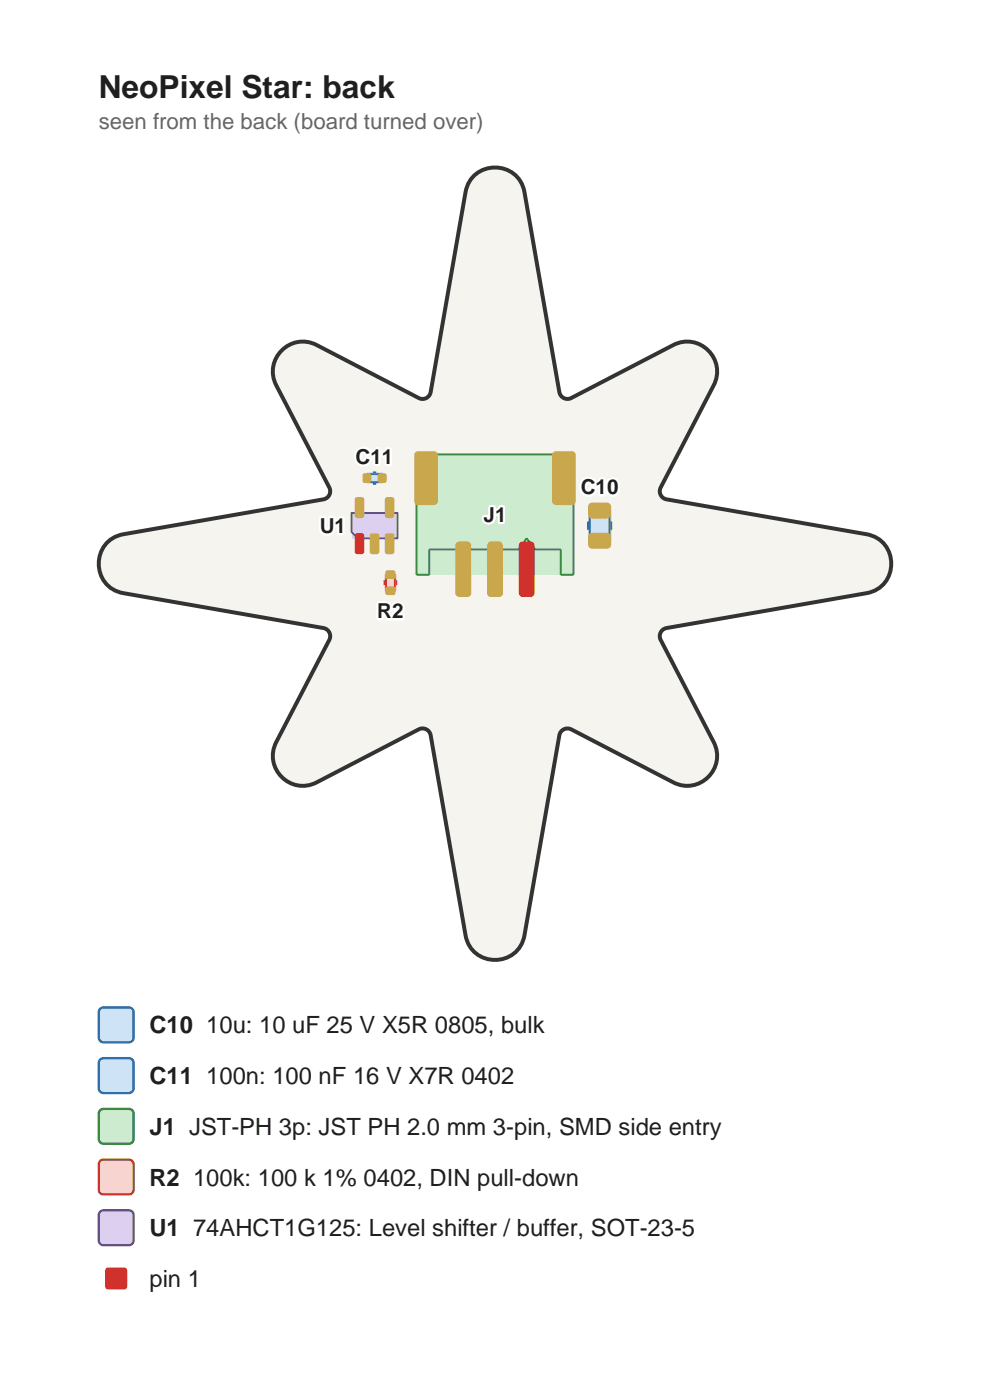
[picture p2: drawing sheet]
<svg xmlns="http://www.w3.org/2000/svg" width="210mm" height="297mm" viewBox="0 0 210 297" stroke-linecap="round" stroke-linejoin="round" font-family="sans-serif">
<path d="M59.8 74.3a6.2 6.2 0 0 1 7.4-1.1l21.6 11.2a1.75 1.75 0 0 0 2.6-1.2l7.3-42.4a6.4 6.4 0 0 1 6.3-5.3 6.4 6.4 0 0 1 6.3 5.3l7.4 42.4a1.75 1.75 0 0 0 2.5 1.2l21.6-11.2a6.4 6.4 0 0 1 7.4 1.1 6.4 6.4 0 0 1 1.2 7.5l-11.3 21.6a1.74 1.74 0 0 0 1.3 2.5l42.4 7.4a6.4 6.4 0 0 1 5.3 6.3 6.4 6.4 0 0 1-5.3 6.2l-42.4 7.4a1.74 1.74 0 0 0-1.3 2.6l11.3 21.6a6.4 6.4 0 0 1-1.2 7.4 6.4 6.4 0 0 1-7.4 1.2l-21.6-11.3a1.75 1.75 0 0 0-2.5 1.3l-7.4 42.4a6.4 6.4 0 0 1-6.3 5.2 6.4 6.4 0 0 1-6.3-5.2l-7.3-42.4a1.75 1.75 0 0 0-2.6-1.3l-21.6 11.3a6.4 6.4 0 0 1-7.4-1.2 6.4 6.4 0 0 1-1.2-7.4l11.2-21.6a1.75 1.75 0 0 0-1.2-2.6l-42.4-7.4a6.4 6.4 0 0 1-5.3-6.2 6.4 6.4 0 0 1 5.3-6.3l42.4-7.4a1.75 1.75 0 0 0 1.2-2.5l-11.2-21.6a6.2 6.2 0 0 1 1.2-7.5z" fill="#f6f4ee" stroke="#333" stroke-width=".84" stroke-linecap="butt"/>
<path d="M124.7 108.2h5v6.7h-5z" fill="#cfe3f7"/>
<path d="M124.7 110.6v1.8M125.1 108.2h4.2v6.7h-4.2zM129.7 110.6v1.8" fill="none" stroke="#2f6ea8" stroke-width=".4"/>
<g fill="#c9a74c">
<path d="M125 113.3l.6-.3h3.2a.84 .84 0 0 1 .8 .9v1.7a.84 .84 0 0 1-.8 .8h-3.2a.84 .84 0 0 1-.8-.8v-1.7z"/>
<path d="M125 106.9l.6-.3h3.2a.84 .84 0 0 1 .8 .9v1.7a.84 .84 0 0 1-.8 .8h-3.2a.84 .84 0 0 1-.8-.8v-1.7z"/>
</g>
<path d="M77.8 100.2h3.3v2.4h-3.3z" fill="#cfe3f7"/>
<path d="M77.8 100.6h3.3v1.7h-3.3zM79.1 100.2h.7M79.1 102.6h.7" fill="none" stroke="#2f6ea8" stroke-width=".4"/>
<g fill="#c9a74c">
<path d="M77 100.6l.4-.2h.9l.4 .2 .1 1.4-.3 .4-1.1 .1-.4-.3z"/>
<path d="M80.2 100.6l.4-.2h.9l.4 .2 .1 1.4-.2 .4-1.2 .1-.4-.3z"/>
</g>
<path d="M88.4 96.4h33.2v25.5h-33.2z" fill="#cdeccf"/>
<path d="M88.4 96.4h33.2v25.5h-2.6v-5.3h-28v5.3h-2.6zM110 116.6l1.7-2.4 1.7 2.4" fill="none" stroke="#3b8a41" stroke-width=".4"/>
<path d="M110.3 115.1l.6-.2h1.7a.84 .84 0 0 1 .8 .8v10.1a.84 .84 0 0 1-.8 .8h-1.7a.84 .84 0 0 1-.9-.8v-10.1z" fill="#d0312d"/>
<g fill="#c9a74c">
<path d="M103.6 115.1l.6-.2h1.6a.84 .84 0 0 1 .9 .8v10.1a.84 .84 0 0 1-.9 .8h-1.6a.84 .84 0 0 1-.9-.8v-10.1z"/>
<path d="M96.8 115.1l.6-.2h1.7a.84 .84 0 0 1 .9 .8v10.1a.84 .84 0 0 1-.9 .8h-1.7a.84 .84 0 0 1-.8-.8v-10.1z"/>
<path d="M117.4 96l.5-.3h3.4a.84 .84 0 0 1 .8 .9v9.7a.84 .84 0 0 1-.8 .8h-3.4a.84 .84 0 0 1-.8-.8v-9.7z"/>
<path d="M88.1 96l.6-.3h3.4a.84 .84 0 0 1 .8 .9v9.7a.84 .84 0 0 1-.8 .8h-3.4a.84 .84 0 0 1-.8-.8v-9.7z"/>
</g>
<path d="M81.5 121.9h2.6v3.5h-2.6z" fill="#f7d4cf"/>
<path d="M81.5 123.1v1M81.9 121.9h1.8v3.5h-1.8zM84.1 123.1v1" fill="none" stroke="#b0453a" stroke-width=".4"/>
<g fill="#c9a74c">
<path d="M82 121.1h1.7l.2 .4-.1 1.1-.4 .2h-1.4l-.3-.4v-.9z"/>
<path d="M82 124.5h1.7l.2 .4-.1 1.1-.4 .2h-1.4l-.3-.4v-.9z"/>
</g>
<path d="M74.6 108.8h9.7v5.4h-9.7z" fill="#dccff0"/>
<path d="M74.6 108.8h9.7v5.4h-8.4l-1.3-1.3z" fill="none" stroke="#6a4c9c" stroke-width=".4"/>
<path d="M75.3 113.4l.5-.3h1l.4 .3 .1 3.7-.3 .4-1.2 .1-.5-.3z" fill="#d0312d"/>
<g fill="#c9a74c">
<path d="M78.5 113.4l.4-.3h1.1l.4 .3 .1 3.7-.3 .4-1.3 .1-.4-.3z"/>
<path d="M81.7 113.4l.4-.3h1l.5 .3 .1 3.7-.3 .4-1.3 .1-.4-.3z"/>
<path d="M81.7 105.7l.4-.2h1l.5 .2 .1 3.7-.3 .5h-1.3l-.4-.2z"/>
<path d="M75.3 105.7l.5-.2h1l.4 .2 .1 3.7-.3 .5h-1.2l-.5-.2z"/>
</g>
<g fill="#cfe3f7" stroke="#2f6ea8" stroke-width=".5">
<path d="M21.2 214l.8-.3h5.3a1.01 1.01 0 0 1 1 1v5.4a1.01 1.01 0 0 1-1 1h-5.3a1.01 1.01 0 0 1-1.1-1v-5.4z"/>
<path d="M21.2 224.8l.8-.3h5.3a1.01 1.01 0 0 1 1 1v5.4a1.01 1.01 0 0 1-1 1h-5.3a1.01 1.01 0 0 1-1.1-1v-5.4z"/>
</g>
<path d="M21.2 235.5l.8-.3h5.3a1.01 1.01 0 0 1 1 1.1v5.3a1.01 1.01 0 0 1-1 1h-5.3a1.01 1.01 0 0 1-1.1-1v-5.3z" fill="#cdeccf" stroke="#3b8a41" stroke-width=".5"/>
<path d="M21.2 246.3l.8-.3h5.3a1.01 1.01 0 0 1 1 1v5.4a1.01 1.01 0 0 1-1 1h-5.3a1.01 1.01 0 0 1-1.1-1v-5.4z" fill="#f7d4cf" stroke="#b0453a" stroke-width=".5"/>
<path d="M21.2 257.1l.8-.3h5.3a1.01 1.01 0 0 1 1 1v5.3a1.01 1.01 0 0 1-1 1.1h-5.3a1.01 1.01 0 0 1-1.1-1.1v-5.3z" fill="#dccff0" stroke="#6a4c9c" stroke-width=".5"/>
<path d="M22.5 269.1l.5-.2h3.3a.67 .67 0 0 1 .7 .6v3.4a.67 .67 0 0 1-.7 .7h-3.3a.67 .67 0 0 1-.7-.7v-3.4z" fill="#d0312d"/>
<text font-size="6.7" fill="#1f1f1f" x="20.9" y="20.7">NeoPixel Star: back</text>
<g font-size="5" fill="#1f1f1f">
<text x="31.7" y="219.2">C10</text>
<text x="43.8" y="219.2">10u: 10 uF 25 V X5R 0805, bulk</text>
<text x="31.7" y="230">C11</text>
<text x="43.8" y="230">100n: 100 nF 16 V X7R 0402</text>
<text x="31.7" y="240.8">J1 JST-PH 3p: JST PH 2.0 mm 3-pin, SMD side entry</text>
<text x="31.7" y="251.5">R2</text>
<text x="41" y="251.5">100k: 100 k 1% 0402, DIN pull-down</text>
<text x="31.7" y="262.3">U1</text>
<text x="41" y="262.3">74AHCT1G125: Level shifter / buffer, SOT-23-5</text>
<text x="31.7" y="273">pin 1</text>
</g>
<text font-size="4.7" fill="#666" x="20.9" y="27.5">seen from the back (board turned over)</text>
<g font-size="4.4" fill="#fff">
<text x="75.4" y="98.4">C11</text>
<text x="123.2" y="104.9">C10</text>
<text x="67.8" y="113.1">U1</text>
<text x="102.6" y="110.7">J1</text>
<text x="80" y="131.2">R2</text>
</g>
</svg>
